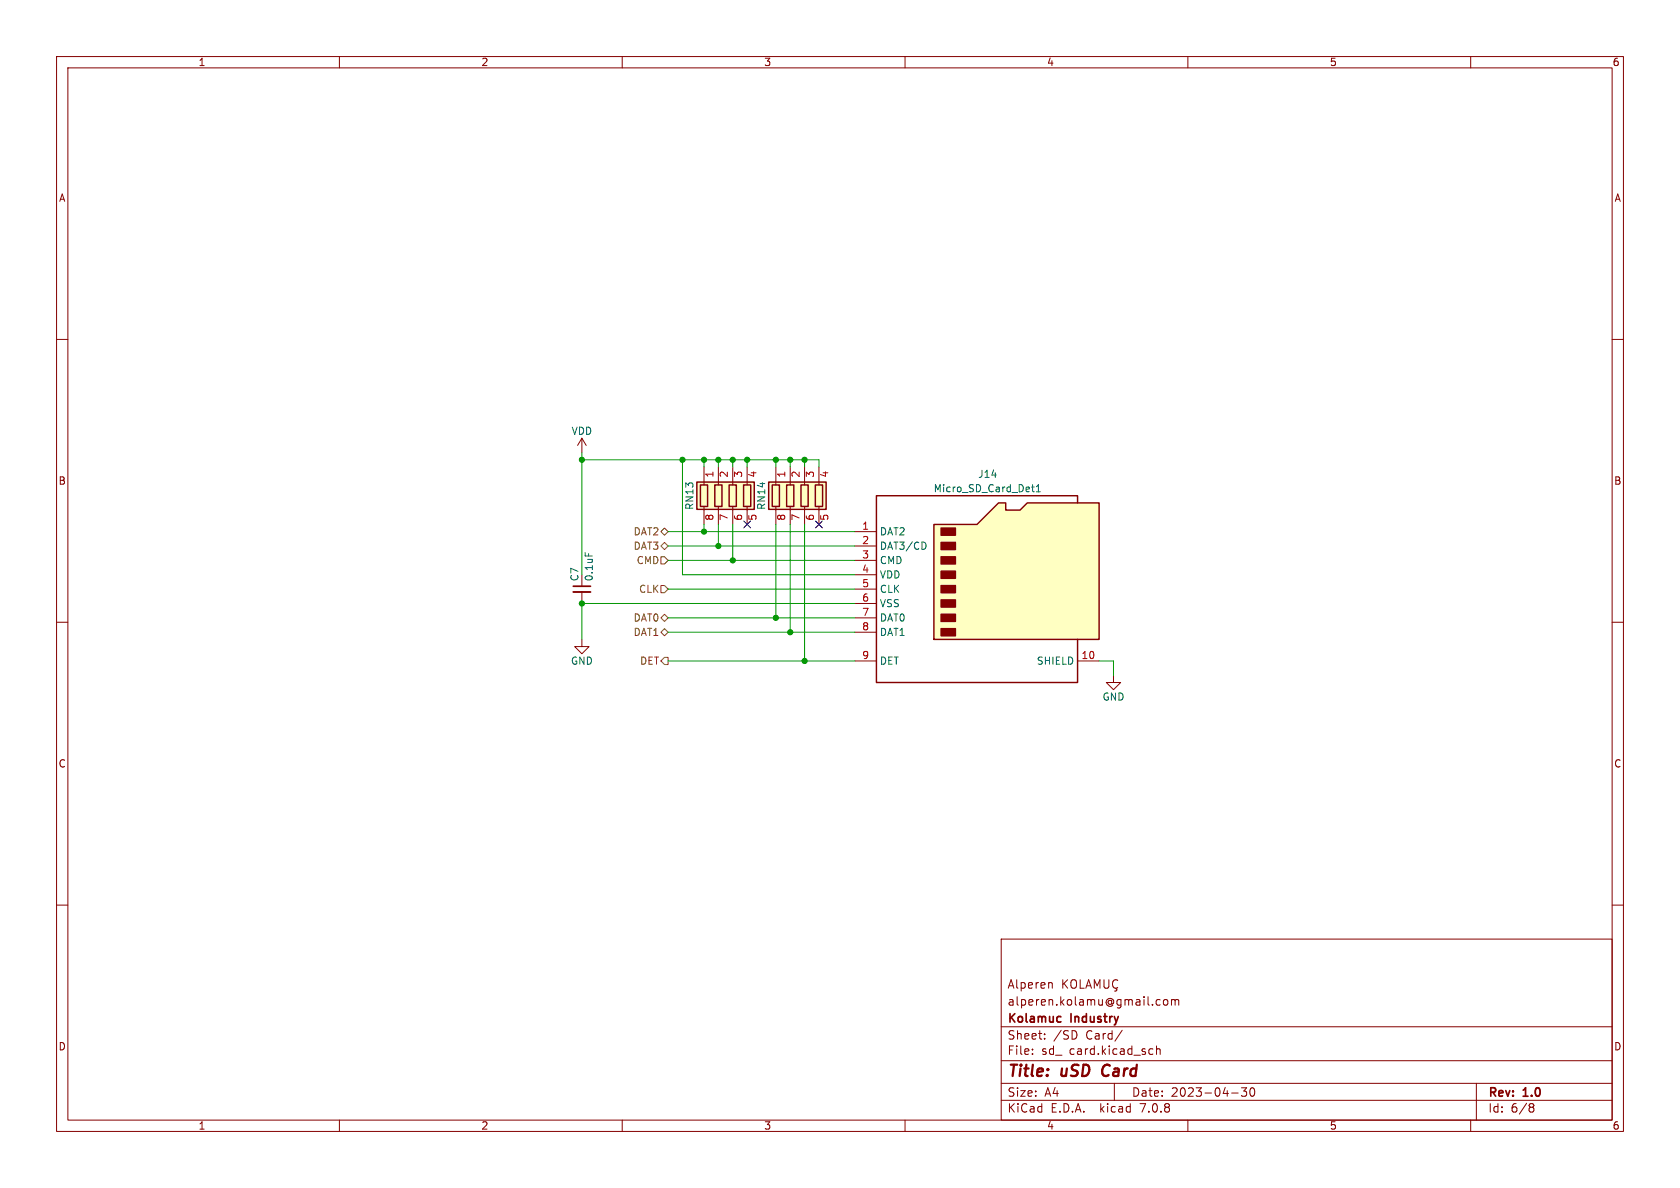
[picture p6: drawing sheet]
<svg xmlns="http://www.w3.org/2000/svg" width="297mm" height="210mm" viewBox="0 0 297 210" stroke-linecap="round" stroke-linejoin="round" font-family="sans-serif">
<g fill="none" stroke="#840000" stroke-width=".18">
<path d="M10 10h277v190h-277zM12 12h273v186h-273zM60 10v2M110 10v2M160 10v2M210 10v2M260 10v2M10 60h2M285 60h2M137.2 82.6v3.1M137.2 89.5v3.2M139.7 82.6v3.1"/>
<path d="M139.7 89.5v3.2M142.2 82.6v3.1M142.2 89.5v3.2M144.8 82.6v3.1M144.8 89.5v3.2M10 110h2M285 110h2M10 160h2M285 160h2M177 166h108v32h-108zM185.6 173.7l.4 .1v.1v.8M187.9 173.2v1.5"/>
<path d="M188.1 173.8l.6 .9M188.7 173.2l-.8 .9M189.4 173.4a.5 .5 0 0 1 .6-.2 .5 .5 0 0 1 .3 .5v.5a.5 .5 0 0 1-.5 .5 .5 .5 0 0 1-.5-.5zM191 173.2v1.5h.7M192 174.7l.5-1.5 .5 1.5M192.1 174.3h.7M193.5 174.7v-1.5l.5 1.1 .5-1.1v1.5M195.2 173.2v1.2l.3 .3 .4-.1 .1-.2v-1.2M197.2 174.8l.3 .2-.1 .1-.4 .1M197.6 173.3a.6 .6 0 0 0-.7 0 .6 .6 0 0 0-.2 .8 .56 .56 0 0 0 .3 .5 .56 .56 0 0 0 .6 0M204.5 177.6l.2 .1 .4-.1M205.1 176.8l-.4-.1-.2 .1"/>
<path d="M205.7 176.8l.3-.1 .4 .1 .1 .6-.2 .2-.3 .1-.3-.1zM207.1 176.8l.4-.1 .2 .2M207.1 176.7v1M207.7 176.9l.3-.2 .3 .1 .1 .9M207.7 176.9v.8M60 198v2M110 198v2M160 198v2M177 194.5h108M177 191.5h108M177 187.5h108M177 181.5h108"/>
<path d="M182.5 186.3v.1M182.5 185.5v.1M184.7 183.6v.1M184.7 182.8v.1M190.3 182.6v.7M197 191.5v3M198.4 182.1l-1.3 2M203.4 185.4l.4 .1M203.8 186.3l-.4 .1M204.5 185.5l.2-.1 .3 .1 .1 .9M204.5 184.9v1.5M210 198v2"/>
<path d="M217.7 193.2h1.2M219.5 192.3h.9l-.5 .6 .4 .1v.7l-.2 .1h-.4l-.2-.1M221.2 192.4l.1-.1a.81 .81 0 0 1 .6 .6 .81 .81 0 0 1-.3 .8l-.1 .1a.81 .81 0 0 1-.6-.6 .81 .81 0 0 1 .3-.8zM260 198v2M261 191.5v6.5M270.6 195.1h.3l.3 .3-.3 .3M270.6 195.7h.3M270.9 195.7l.2 .2 .1 .4-.3 .3h-.3"/>
</g>
<path d="M195.1 188.5a1.27 1.27 0 0 0 0 1.6" fill="none" stroke="#840000" stroke-width=".4"/>
<path d="M187.4 179.7l.2 .1M187.6 180.6l-.2 .1" fill="none" stroke="#840000" stroke-width=".3"/>
<path d="M135.9 85.2h10.1v4.8h-10.1z" fill="#ffffc2" stroke="#ffffc2" stroke-width=".18"/>
<path d="M135.9 85.2h10.1v4.8h-10.1zM136.5 85.7h1.3v3.8h-1.3zM139.1 85.7h1.2v3.8h-1.2zM141.6 85.7h1.3v3.8h-1.3zM144.1 85.7h1.3v3.8h-1.3z" fill="none" stroke="#840000" stroke-width=".25"/>
<path d="M165.1 92.7h7.6l3.8-3.8h1.3v1.3h2.5l1.3-1.3h12.7v24.1h-29.2z" fill="#ffffc2"/>
<g fill="#840000" stroke="#840000" stroke-width=".25">
<path d="M166.4 111.1h2.5v1.3h-2.5z"/>
<path d="M166.4 108.6h2.5v1.3h-2.5z"/>
<path d="M166.4 106h2.5v1.3h-2.5z"/>
<path d="M166.4 103.5h2.5v1.3h-2.5z"/>
<path d="M166.4 101h2.5v1.2h-2.5z"/>
<path d="M166.4 98.4h2.5v1.3h-2.5z"/>
<path d="M166.4 95.9h2.5v1.3h-2.5z"/>
<path d="M166.4 93.3h2.5v1.3h-2.5z"/>
</g>
<path d="M123.2 85.2h10.1v4.8h-10.1zM123.8 85.7h1.3v3.8h-1.3zM126.4 85.7h1.2v3.8h-1.2zM128.9 85.7h1.3v3.8h-1.3zM131.4 85.7h1.3v3.8h-1.3zM165.1 92.7h7.6l3.8-3.8h1.3v1.3h2.5l1.3-1.3h12.7v24.1h-29.2zM190.5 88.9v-1.3h-35.6v33.1h35.6v-7.7" fill="none" stroke="#840000" stroke-width=".25"/>
<g fill="none" stroke="#840000" stroke-width=".18">
<path d="M102.9 77.5l-.8 1.2M102.9 77.5v2.5M102.9 77.5l.7 1.2M124.5 82.6v3.1M124.5 89.5v3.2M127 82.6v3.1M127 89.5v3.2M129.5 82.6v3.1M129.5 89.5v3.2M132.1 82.6v3.1M132.1 89.5v3.2M151.1 94h3.8"/>
<path d="M151.1 96.5h3.8M151.1 99.1h3.8M102.9 113v1.3h1.2l-1.2 1.3-1.3-1.3h1.3M102.9 101.6v2M102.9 104.6v2.1M151.1 116.8h3.8M151.1 101.6h3.8M151.1 104.1h3.8M151.1 106.7h3.8M151.1 109.2h3.8M151.1 111.8h3.8M190.5 116.8h3.8"/>
<path d="M196.8 119.4v1.3h1.3l-1.3 1.2-1.2-1.2h1.2"/>
</g>
<path d="M103.4 97.7v.6M163.5 95.9l.2 .5-.2 .6M182.4 86.1h.4M182.5 85.7v1.1l.3 .1M183.2 86.9h.7M183.2 86l.4-.3v1.2" fill="none" stroke="#006464" stroke-width=".18"/>
<path d="M123.2 85.2h10.1v4.8h-10.1z" fill="#ffffc2" stroke="#ffffc2" stroke-width=".18"/>
<path d="M101.3 104.6h3.1" fill="none" stroke="#840000" stroke-width=".33"/>
<path d="M101.3 103.6h3.1" fill="none" stroke="#840000" stroke-width=".3"/>
<path d="M116.8 98.4h.7l.6 .7-.6 .6h-.7zM116.8 94l.7-.7 .6 .7-.6 .6zM116.8 96.5l.7-.6 .6 .6-.6 .7zM116.8 103.5h.7l.6 .6-.6 .7h-.7zM116.8 109.2l.7-.6 .6 .6-.6 .7zM117.5 111.1l.6 .7-.6 .6-.7-.6zM117.5 116.2h.6v1.3h-.6l-.7-.7z" fill="none" stroke="#725600" stroke-width=".18"/>
<g fill="none" stroke="#009600" stroke-width=".18">
<path d="M102.9 81.3h41.9v1.3M102.9 80v21.6M118.1 94h33M118.1 96.5h33M118.1 99.1h33M120.6 81.3v20.3h30.5M124.5 81.3v1.3M124.5 92.7v1.3M127 81.3v1.3M127 92.7v3.8M129.5 81.3v1.3M129.5 92.7v6.4"/>
<path d="M132.1 81.3v1.3M137.2 81.3v1.3M137.2 92.7v16.5M139.7 81.3v1.3M139.7 92.7v19.1M142.2 81.3v1.3M142.2 92.7v24.1M118.1 116.8h33M118.1 109.2h33M118.1 111.8h33M118.1 104.1h33M151.1 106.7h-48.2v6.3"/>
<path d="M194.3 116.8h2.5v2.6"/>
</g>
<path d="M131.5 92.1l1.2 1.2M132.7 92.1l-1.2 1.2M144.2 92.1l1.2 1.2M145.4 92.1l-1.2 1.2" fill="none" stroke="#000084" stroke-width=".18"/>
<g fill="#009600" stroke="#009600" stroke-width=".18">
<circle cx="142.2" cy="116.8" r=".46"/>
<circle cx="139.7" cy="111.8" r=".46"/>
<circle cx="137.2" cy="109.2" r=".46"/>
<circle cx="137.2" cy="81.3" r=".46"/>
<circle cx="132.1" cy="81.3" r=".46"/>
<circle cx="127" cy="81.3" r=".46"/>
<circle cx="129.5" cy="81.3" r=".46"/>
<circle cx="142.2" cy="81.3" r=".46"/>
<circle cx="139.7" cy="81.3" r=".46"/>
<circle cx="124.5" cy="94" r=".46"/>
<circle cx="129.5" cy="99.1" r=".46"/>
<circle cx="127" cy="96.5" r=".46"/>
<circle cx="102.9" cy="106.7" r=".46"/>
<circle cx="102.9" cy="81.3" r=".46"/>
<circle cx="124.5" cy="81.3" r=".46"/>
<circle cx="120.6" cy="81.3" r=".46"/>
</g>
<g font-size="2.8" fill="#840000">
<text x="178" y="190.9">Title:</text>
<text x="187.7" y="190.9">uSD</text>
<text x="195.7" y="190.9">Card</text>
</g>
<g font-size="2.1" fill="#840000">
<text x="178" y="178">alperen.kolamu@gmail.com</text>
<text x="178" y="175">Alperen</text>
<text x="178" y="184">Sheet:</text>
<text x="178" y="181.2">Kolamuc</text>
<text x="186.2" y="184">/SD</text>
<text x="189.4" y="181.2">Industry</text>
<text x="192" y="184">Card/</text>
<text x="178" y="186.7">File:</text>
<text x="184.1" y="186.7">sd_</text>
<text x="189.1" y="186.7">card.kicad_sch</text>
<text x="178" y="196.9">KiCad</text>
<text x="178" y="194.1">Size:</text>
<text x="184.7" y="194.1">A4</text>
<text x="185.7" y="196.9">E.D.A.</text>
<text x="194.6" y="196.9">kicad</text>
<text x="200" y="194.1">Date:</text>
<text x="201.8" y="196.9">7.0.8</text>
<text x="207" y="194.1">2023-04-30</text>
<text x="263" y="194.3">Rev:</text>
<text x="263" y="196.9">Id:</text>
<text x="267.1" y="196.9">6/8</text>
<text x="269.4" y="194.3">1.0</text>
</g>
<g font-size="1.8" fill="#840000">
<text x="35" y="11.9">1</text>
<text x="85" y="11.9">2</text>
<text x="135" y="11.9">3</text>
<text x="185" y="11.9">4</text>
<text x="235" y="11.9">5</text>
<text x="285" y="11.9">6</text>
<text x="10.3" y="35.9">A</text>
<text x="285.3" y="35.9">A</text>
<text x="10.3" y="85.9">B</text>
<text x="285.3" y="85.9">B</text>
<text x="10.3" y="135.9">C</text>
<text x="285.3" y="135.9">C</text>
<text x="10.3" y="185.9">D</text>
<text x="285.3" y="185.9">D</text>
<text x="35" y="199.9">1</text>
<text x="85" y="199.9">2</text>
<text x="135" y="199.9">3</text>
<text x="185" y="199.9">4</text>
<text x="235" y="199.9">5</text>
<text x="285" y="199.9">6</text>
</g>
<g font-size="1.8" fill="#006464">
<text x="101" y="77.1">VDD</text>
<text x="165" y="87.2">Micro_SD_Card_Det1</text>
<text x="172.8" y="84.7">J14</text>
<text x="122.8" y="90.2" transform="rotate(-90 122.8 90.2)">RN13</text>
<text x="135.5" y="90.2" transform="rotate(-90 135.5 90.2)">RN14</text>
<text x="155.4" y="94.8">DAT2</text>
<text x="155.4" y="97.4">DAT3/CD</text>
<text x="155.4" y="99.9">CMD</text>
<text x="102.5" y="102.9" transform="rotate(-90 102.5 102.9)">C7</text>
<text x="105" y="102.9" transform="rotate(-90 105 102.9)">0.1uF</text>
<text x="155.4" y="102.5">VDD</text>
<text x="155.4" y="105">CLK</text>
<text x="155.4" y="107.5">VSS</text>
<text x="155.4" y="110.1">DAT0</text>
<text x="155.4" y="112.6">DAT1</text>
<text x="100.8" y="117.7">GND</text>
<text x="155.4" y="117.7">DET</text>
<text x="183.2" y="117.7">SHIELD</text>
<text x="194.8" y="124.1">GND</text>
</g>
<g font-size="1.8" fill="#a90000">
<text x="126.4" y="84.5" transform="rotate(-90 126.4 84.5)">1</text>
<text x="129" y="84.5" transform="rotate(-90 129 84.5)">2</text>
<text x="131.5" y="84.5" transform="rotate(-90 131.5 84.5)">3</text>
<text x="134.1" y="84.5" transform="rotate(-90 134.1 84.5)">4</text>
<text x="139.1" y="84.5" transform="rotate(-90 139.1 84.5)">1</text>
<text x="141.7" y="84.5" transform="rotate(-90 141.7 84.5)">2</text>
<text x="144.2" y="84.5" transform="rotate(-90 144.2 84.5)">3</text>
<text x="146.8" y="84.5" transform="rotate(-90 146.8 84.5)">4</text>
<text x="126.4" y="92.1" transform="rotate(-90 126.4 92.1)">8</text>
<text x="129" y="92.1" transform="rotate(-90 129 92.1)">7</text>
<text x="131.5" y="92.1" transform="rotate(-90 131.5 92.1)">6</text>
<text x="134.1" y="92.1" transform="rotate(-90 134.1 92.1)">5</text>
<text x="139.1" y="92.1" transform="rotate(-90 139.1 92.1)">8</text>
<text x="141.7" y="92.1" transform="rotate(-90 141.7 92.1)">7</text>
<text x="144.2" y="92.1" transform="rotate(-90 144.2 92.1)">6</text>
<text x="146.8" y="92.1" transform="rotate(-90 146.8 92.1)">5</text>
<text x="152.3" y="93.7">1</text>
<text x="152.3" y="96.3">2</text>
<text x="152.3" y="98.8">3</text>
<text x="152.3" y="101.3">4</text>
<text x="152.3" y="103.9">5</text>
<text x="152.3" y="106.4">6</text>
<text x="152.3" y="109">7</text>
<text x="152.3" y="111.5">8</text>
<text x="152.3" y="116.6">9</text>
<text x="191.1" y="116.6">10</text>
</g>
<g font-size="1.8" fill="#725600">
<text x="111.9" y="94.8">DAT2</text>
<text x="111.9" y="97.4">DAT3</text>
<text x="112.5" y="99.9">CMD</text>
<text x="112.9" y="105">CLK</text>
<text x="111.9" y="110.1">DAT0</text>
<text x="111.9" y="112.6">DAT1</text>
<text x="113.1" y="117.7">DET</text>
</g>
</svg>
